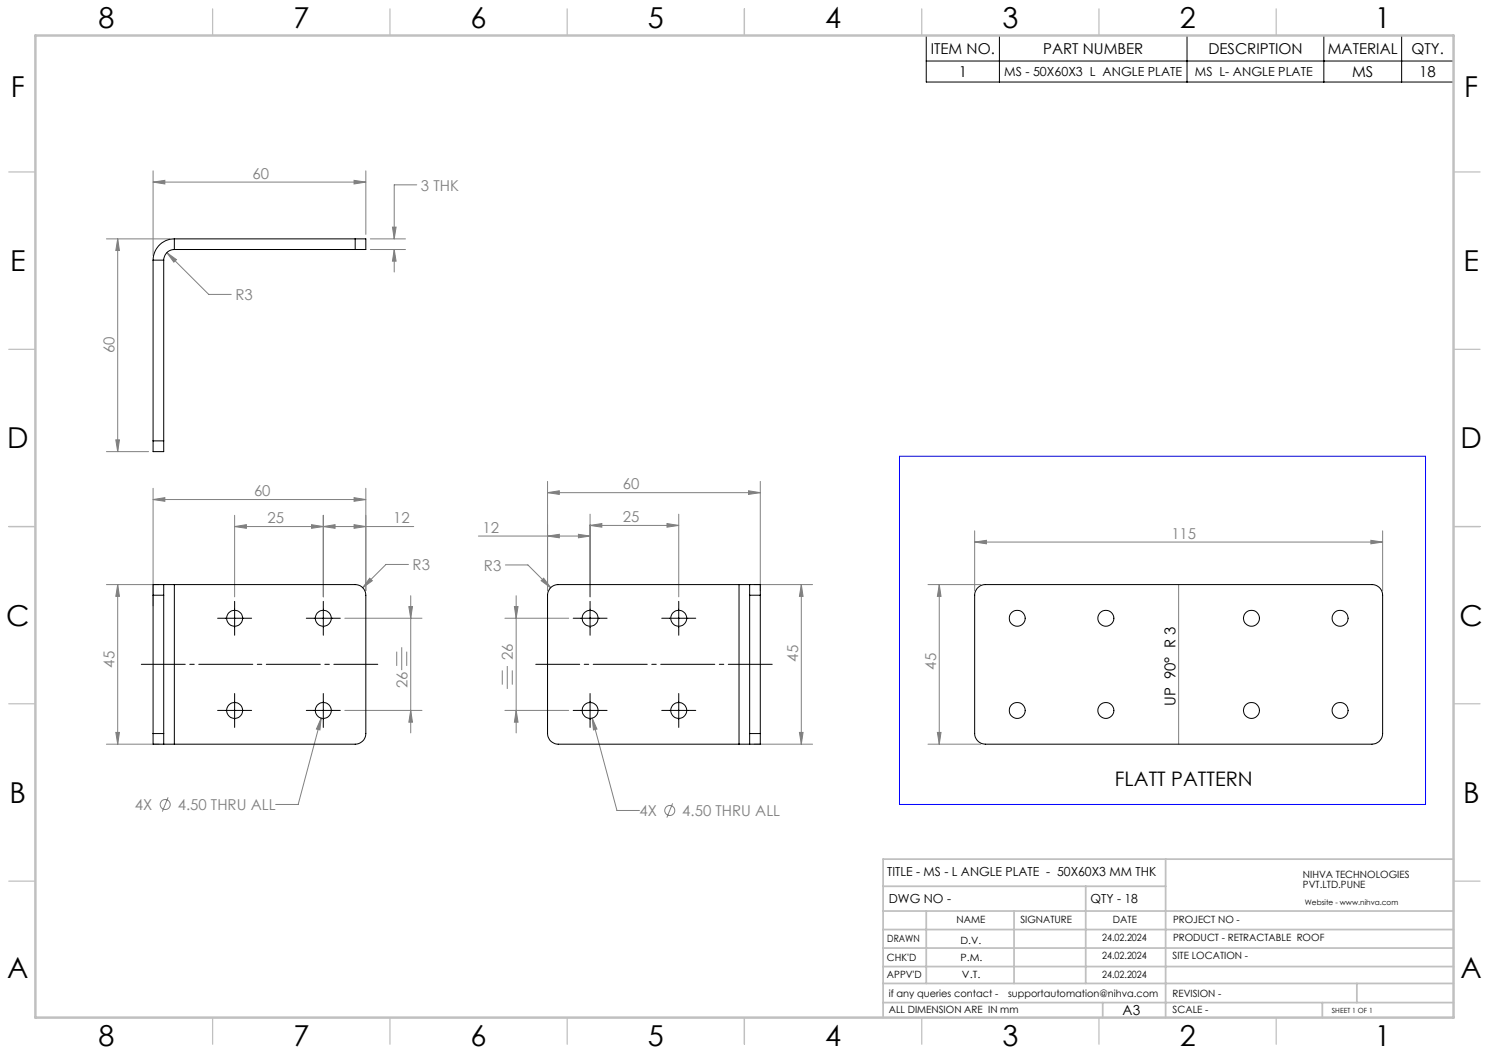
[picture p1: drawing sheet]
<svg xmlns="http://www.w3.org/2000/svg" width="420mm" height="297mm" viewBox="0 0 420 297" stroke-linecap="round" stroke-linejoin="round" font-family="sans-serif">
<g fill="none" stroke="#808080" stroke-width=".28">
<path d="M43.2 51.4l3.3-.5v1zM43.2 48.2v23.9M43.2 51.4h60M99.9 50.9l3.3 .5-3.3 .5zM103.2 48.2v17.9M117.5 52.1h-6.3v15.3M30 67.4h17.9M33.2 67.4l.5 3.3h-1zM33.2 67.4v60M47.1 71.3l2.7 1.9-.8 .7zM47.1 71.3l11.8 11.7h6.3M104.5 67.4h9.9"/>
<path d="M104.5 70.4h9.9M110.7 64.1h1l-.5 3.3zM111.2 70.4l.5 3.3h-1zM111.2 70.4v6.3M30 127.4h11.9M32.7 124.1h1l-.5 3.3zM43.2 137.7v33.2M103.2 137.7v28.9M154.4 139l3.4-.6v1zM154.4 135.8v30.8M154.4 139h60.1M211.1 138.4l3.4 .6-3.4 .4z"/>
<path d="M214.5 135.8v30.8M43.2 140.9l3.3-.5v1zM43.2 140.9h60M66.2 148.5l3.3-.5v1zM66.2 145.3v23M66.2 148.5h50.5M87.9 148l3.3 .5-3.3 .5zM91.2 148.5l3.3-.5v1zM91.2 145.3v23M99.9 140.4l3.3 .5-3.3 .5zM99.9 148l3.3 .5-3.3 .5zM115.2 159.2h-6.3l-6.6 6.6"/>
<path d="M134.9 151.2h31.5M142.6 159.3h6.3l6.4 6.5M154.4 151.2l3.4-.5v1zM163.2 150.7l3.2 .5-3.2 .5zM166.4 148.2l3.4-.5v1zM166.4 145v23.3M166.4 148.2h25.1M188.1 147.7l3.4 .5-3.4 .5zM191.5 145v23.3M274.9 152.9l3.3-.5v1zM274.9 149.7v16.9M274.9 152.9h115.1"/>
<path d="M386.7 152.4l3.3 .5-3.3 .5zM390 149.7v16.9M30 164.9h14.9M33.2 164.9l.5 3.3h-1zM33.2 164.9v45M97.3 174.4h21.7M104.3 163.1l.7 .7-2.7 2zM115.3 171.1h1l-.4 3.3zM115.9 168v38.7M142.4 174.4h18M145.1 171.1h1l-.5 3.3zM145.6 168v38.7"/>
<path d="M153.4 163.1l1.9 2.7-2.7-2zM212.7 164.9h16.5M226 164.9l.5 3.3h-1zM226 164.9v45M261.8 164.9h14.8M264.9 164.9v45M264.9 164.9l.5 3.3h-1zM332.5 164.9v45M111.9 183.8v4M113.3 182.6v6.4M114.7 183.8v4M141.7 189.1v4"/>
<path d="M143.1 187.9v6.4M144.5 189.1v4M30 209.9h14.9M32.7 206.6h1l-.5 3.3zM90.6 202.6l-.4 3.3-.9-.3zM90.6 202.6l-6.5 24.3h-6.3M97.3 200.4h21.7M115.9 200.4l.4 3.3h-1zM142.4 200.4h18M145.6 200.4l.5 3.3h-1zM167 202.6l1.4 3-1 .3zM167 202.6l7 26h6.4"/>
<path d="M212.7 209.9h16.5M225.5 206.6h1l-.5 3.3zM261.8 209.9h14.8M264.4 206.6h1l-.5 3.3zM47.4 224.9l-1.6 4M189.7 226.6l-1.6 4"/>
<circle cx="46.6" cy="226.9" r="1.41"/>
<circle cx="188.9" cy="228.6" r="1.41"/>
</g>
<g fill="none" stroke="#000" stroke-width=".28">
<path d="M261.3 10h148.7v13.1h-148.7zM261.3 17.2h148.7M281.9 10v13.1M334.8 10v13.1M373.4 10v13.1M395.4 10v13.1M61.4 174.4h9.6M66.2 169.6v9.6M86.4 174.4h9.6M91.2 169.6v9.6M161.7 174.4h9.5M166.4 169.6v9.6"/>
<path d="M186.7 174.4h9.6M191.5 169.6v9.6M66.2 195.6v9.6M91.2 195.6v9.6M166.4 195.6v9.6M191.5 195.6v9.6M61.4 200.4h9.6M86.4 200.4h9.6M161.7 200.4h9.5M186.7 200.4h9.6"/>
</g>
<path d="M106.6 187.4h-66.7M217.8 187.4h-66.7" fill="none" stroke="#000" stroke-width=".28" stroke-dasharray="15.2 1.3 1.3 1.3" stroke-dashoffset="2.8"/>
<g fill="none" stroke="#c0c0c0" stroke-width=".35">
<path d="M60 2.5v7.5M110 2.5v7.5M160 2.5v7.5M210 2.5v7.5M260 2.5v7.5M310 2.5v7.5M360 2.5v7.5M2.5 48.5h7.5M410 48.5h7.5M2.5 98.5h7.5M410 98.5h7.5M2.5 148.5h7.5"/>
<path d="M410 148.5h7.5M2.5 198.5h7.5M410 198.5h7.5M2.5 248.5h7.5M410 248.5h7.5M60 287v7.5M110 287v7.5M160 287v7.5M210 287v7.5M260 287v7.5M310 287v7.5M360 287v7.5"/>
</g>
<g fill="none" stroke="#c0c0c0" stroke-width=".5">
<path d="M249.1 257h160.9M249.1 250h79.7M261.3 257v20.4M286 257v20.4M306.2 250v27.4M328.8 242.3v44.7M410 242.3h-160.9v44.7M249.1 272.6h160.9M249.1 267.4h160.9M249.1 262.2h160.9M249.1 277.4h160.9M382.7 277.4v5.4"/>
<path d="M249.1 282.8h160.9M311 282.8v4.2M373 282.8v4.2"/>
</g>
<path d="M10 10h400v277h-400z" fill="none" stroke="#c0c0c0" stroke-width=".7"/>
<path d="M253.7 128.7h148.4v98.2h-148.4z" fill="none" stroke="#00f" stroke-width=".28"/>
<g fill="#808080">
<path d="M99.9 50.9l3.3 .5-3.3 .5zM43.2 51.4l3.3-.5v1z"/>
<path d="M99.9 140.4l3.3 .5-3.3 .5zM43.2 140.9l3.3-.5v1z"/>
<path d="M66.2 148.5l3.3-.5v1zM87.9 148l3.3 .5-3.3 .5zM91.2 148.5l3.3-.5v1zM99.9 148l3.3 .5-3.3 .5zM90.6 202.6l-1.3 3 .9 .3zM104.3 163.1l-2 2.7 2.7-2zM47.1 71.3l1.9 2.6 .8-.7zM110.7 64.1h1l-.5 3.3zM111.2 70.4l.5 3.3h-1zM154.4 139l3.4-.6v1zM211.1 138.4l3.4 .6-3.4 .4zM166.4 148.2l3.4-.5v1zM188.1 147.7l3.4 .5-3.4 .5zM154.4 151.2l3.4-.5v1zM163.2 150.7l3.2 .5-3.2 .5zM167 202.6l.4 3.3 1-.3zM153.4 163.1l-.8 .7 2.7 2zM274.9 152.9l3.3-.5v1zM386.7 152.4l3.3 .5-3.3 .5z"/>
<path d="M33.2 67.4l.5 3.3h-1zM32.7 124.1h1l-.5 3.3z"/>
<path d="M33.2 164.9l.5 3.3h-1zM32.7 206.6h1l-.5 3.3zM115.3 171.1h1l-.4 3.3zM115.9 200.4l.4 3.3h-1zM226 164.9l.5 3.3h-1zM225.5 206.6h1l-.5 3.3zM145.1 171.1h1l-.5 3.3zM145.6 200.4l.5 3.3h-1zM264.9 164.9l.5 3.3h-1zM264.4 206.6h1l-.5 3.3z"/>
</g>
<g fill="none" stroke="#000" stroke-width=".28">
<path d="M43.2 73.4v51M43.2 73.4h3M46.2 73.4v51M49.2 70.4a3 3 0 0 0-3 3M49.2 67.4a6 6 0 0 0-6 6M49.2 67.4v3M49.2 67.4h51M49.2 70.4h51M100.2 67.4h3v3h-3M100.2 67.4v3M43.2 124.4v3h3v-3M43.2 124.4h3"/>
<path d="M43.2 167.9v39M43.2 167.9h3M46.2 164.9h-3v3M46.2 164.9v3M46.2 164.9h3M46.2 167.9v39M49.2 164.9h51a3 3 0 0 1 3 3v39a3 3 0 0 1-3 3h-51M49.2 164.9v45M208.5 164.9h3M208.5 164.9h-51.1a3 3 0 0 0-3 3v39a3 3 0 0 0 3 3h51.1M208.5 164.9v45M211.5 164.9v3"/>
<path d="M211.5 164.9h3v3M211.5 167.9h3M211.5 167.9v39M214.5 167.9v39M275.6 165.9l1.3-.8 1-.2h109.1a2.99 2.99 0 0 1 3 3v39a3 3 0 0 1-3 3h-109.1a3 3 0 0 1-3-3v-39l.2-1zM43.2 206.9v3h3M43.2 206.9h3M46.2 206.9v3M46.2 209.9h3M208.5 209.9h3M211.5 206.9v3M211.5 206.9h3"/>
<path d="M214.5 206.9v3h-3"/>
<circle cx="66.2" cy="174.4" r="2.26"/>
<circle cx="91.2" cy="174.4" r="2.26"/>
<circle cx="166.5" cy="174.4" r="2.25"/>
<circle cx="191.5" cy="174.4" r="2.26"/>
<circle cx="286.9" cy="174.4" r="2.25"/>
<circle cx="311.9" cy="174.4" r="2.25"/>
<circle cx="353" cy="174.4" r="2.25"/>
<circle cx="378" cy="174.4" r="2.26"/>
<circle cx="66.2" cy="200.4" r="2.26"/>
<circle cx="91.2" cy="200.4" r="2.26"/>
<circle cx="166.5" cy="200.4" r="2.25"/>
<circle cx="191.5" cy="200.4" r="2.26"/>
<circle cx="286.9" cy="200.4" r="2.25"/>
<circle cx="311.9" cy="200.4" r="2.25"/>
<circle cx="353" cy="200.4" r="2.25"/>
<circle cx="378" cy="200.4" r="2.26"/>
</g>
<g font-size="8.1">
<text x="27.8" y="8">8</text>
<text x="82.8" y="8">7</text>
<text x="132.8" y="8">6</text>
<text x="182.8" y="8">5</text>
<text x="232.8" y="8">4</text>
<text x="282.8" y="8">3</text>
<text x="332.8" y="8">2</text>
<text x="387.8" y="8">1</text>
<text x="3" y="27.2">F</text>
<text x="413" y="27.2">F</text>
<text x="2.8" y="76.5">E</text>
<text x="412.8" y="76.5">E</text>
<text x="2" y="126.5">D</text>
<text x="412" y="126.5">D</text>
<text x="1.7" y="176.5">C</text>
<text x="411.7" y="176.5">C</text>
<text x="2.7" y="226.5">B</text>
<text x="412.7" y="226.5">B</text>
<text x="2" y="275.7">A</text>
<text x="412" y="275.7">A</text>
<text x="27.8" y="295">8</text>
<text x="82.8" y="295">7</text>
<text x="132.8" y="295">6</text>
<text x="182.8" y="295">5</text>
<text x="232.8" y="295">4</text>
<text x="282.8" y="295">3</text>
<text x="332.8" y="295">2</text>
<text x="387.8" y="295">1</text>
</g>
<text font-size="5.6" x="314.5" y="221.7">FLATT PATTERN</text>
<g font-size="4.2">
<text x="262.6" y="15.1">ITEM NO.</text>
<text x="294.3" y="15.1">PART NUMBER</text>
<text x="340.9" y="15.1">DESCRIPTION</text>
<text x="374.5" y="15.1">MATERIAL</text>
<text x="398.1" y="15.1">QTY.</text>
<text x="270.4" y="21.7">1</text>
<text x="381.4" y="21.7">MS</text>
<text x="400.3" y="21.7">18</text>
<text x="331.6" y="199.2" transform="rotate(-90 331.6 199.2)">UP 90° R 3</text>
</g>
<g font-size="4.2" fill="#808080">
<text x="71.2" y="50.4">60</text>
<text x="118.7" y="53.7">3 THK</text>
<text x="66.4" y="84.6">R3</text>
<text x="32.3" y="99.6" transform="rotate(-90 32.3 99.6)">60</text>
<text x="71.6" y="140">60</text>
<text x="175.7" y="138">60</text>
<text x="75.5" y="147.6">25</text>
<text x="110.9" y="147.6">12</text>
<text x="175.7" y="147.3">25</text>
<text x="136.1" y="150.3">12</text>
<text x="330.4" y="152">115</text>
<text x="116.4" y="160.8">R3</text>
<text x="136.5" y="160.9">R3</text>
<text x="32.3" y="188.3" transform="rotate(-90 32.3 188.3)">45</text>
<text x="144.6" y="186.2" transform="rotate(-90 144.6 186.2)">26</text>
<text x="225.1" y="186.6" transform="rotate(-90 225.1 186.6)">45</text>
<text x="264" y="188.9" transform="rotate(-90 264 188.9)">45</text>
<text x="114.9" y="194.1" transform="rotate(-90 114.9 194.1)">26</text>
<text x="38.1" y="228.4">4X</text>
<text x="50.1" y="228.4">4.50 THRU ALL</text>
<text x="180.4" y="230.1">4X</text>
<text x="192.4" y="230.1">4.50 THRU ALL</text>
</g>
<text font-size="3.9" x="316.7" y="286.4">A3</text>
<g font-size="3.5">
<text x="283.3" y="21.5">MS - 50X60X3 L ANGLE PLATE</text>
<text x="337" y="21.5">MS L- ANGLE PLATE</text>
<text x="250.2" y="247.1">TITLE - MS - L ANGLE PLATE - 50X60X3 MM THK</text>
<text x="250.7" y="254.8">DWG NO -</text>
<text x="307.6" y="254.8">QTY - 18</text>
</g>
<g font-size="2.8">
<text x="367.5" y="247.7">NIHVA TECHNOLOGIES</text>
<text x="367.5" y="250.5">PVT.LTD.PUNE</text>
<text x="269.8" y="260.4">NAME</text>
<text x="287.8" y="260.4">SIGNATURE</text>
<text x="313.9" y="260.5">DATE</text>
<text x="330.9" y="260.5">PROJECT NO -</text>
<text x="250.3" y="265.7">DRAWN</text>
<text x="270.9" y="266.1">D.V.</text>
<text x="310.9" y="265.5">24.02.2024</text>
<text x="330.9" y="265.5">PRODUCT - RETRACTABLE ROOF</text>
<text x="250.2" y="271.1">CHK'D</text>
<text x="250.2" y="275.8">APPV'D</text>
<text x="270.9" y="271.1">P.M.</text>
<text x="271.3" y="275.8">V.T.</text>
<text x="310.9" y="270.6">24.02.2024</text>
<text x="310.9" y="275.7">24.02.2024</text>
<text x="330.7" y="270.6">SITE LOCATION -</text>
<text x="250.7" y="281.1">if any queries contact -</text>
<text x="284.3" y="281.1">supportautomation@nihva.com</text>
<text x="330.7" y="281.1">REVISION -</text>
<text x="250.7" y="285.6">ALL DIMENSION ARE IN mm</text>
<text x="330.7" y="285.6">SCALE -</text>
</g>
<text font-size="2.1" x="368.1" y="255.1">Website - www.nihva.com</text>
<text font-size="2" x="375.7" y="285.6">SHEET 1 OF 1</text>
</svg>
